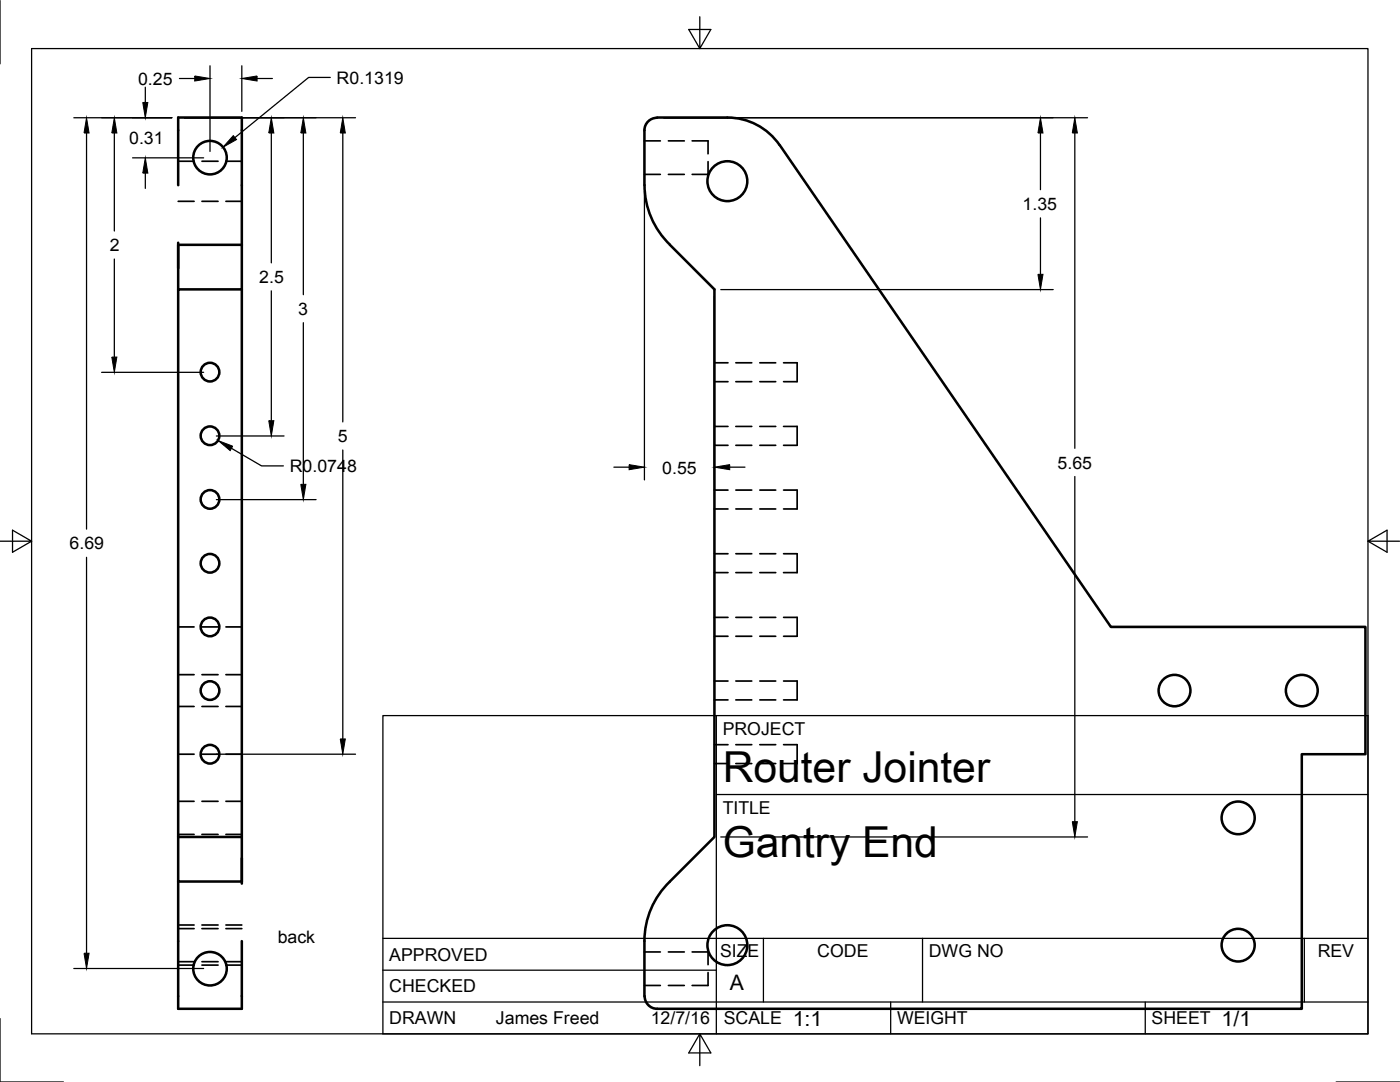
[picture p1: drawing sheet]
<svg xmlns="http://www.w3.org/2000/svg" width="279mm" height="216mm" viewBox="0 0 279 216" stroke-linecap="round" stroke-linejoin="round" font-family="sans-serif">
<g fill="none" stroke="#000" stroke-width=".51">
<path d="M35.6 37v-13.5h12.7v25.4M128.6 36.9a16.7 16.7 0 0 0 5.1 12l8.9 8.8v109.3l-8.9 8.9M131.1 23.5h14.1a12.6 12.6 0 0 1 10.4 5.5M131.1 23.5a2.52 2.52 0 0 0-2.5 2.5v11M155.6 29l66.1 96.1h50.8v25.4h-12.7v50.8h-128.7a2.52 2.52 0 0 1-2.4-2.5M35.6 57.7v-8.8h12.7v8.8h-12.7v109.3h12.7M35.6 48.4v5.1M48.3 57.7v118.2h-12.7v-8.9M35.6 175.9v25.4h12.7v-13.5M48.3 171.2v5.1M133.7 175.9a16.4 16.4 0 0 0-5.1 11.9v11"/>
<circle cx="41.9" cy="31.5" r="3.3"/>
<circle cx="145.2" cy="36.2" r="4"/>
<circle cx="41.9" cy="74.3" r="1.86"/>
<circle cx="41.9" cy="99.7" r="1.86"/>
<circle cx="41.9" cy="87" r="1.86"/>
<circle cx="41.9" cy="112.4" r="1.86"/>
<circle cx="41.9" cy="137.8" r="1.86"/>
<circle cx="41.9" cy="125.1" r="1.86"/>
<circle cx="234.4" cy="137.8" r="3.2"/>
<circle cx="259.8" cy="137.8" r="3.2"/>
<circle cx="41.9" cy="150.5" r="1.86"/>
<circle cx="247.1" cy="163.2" r="3.3"/>
<circle cx="41.9" cy="193.3" r="3.3"/>
<circle cx="145.2" cy="188.6" r="4"/>
<circle cx="247.1" cy="188.6" r="3.3"/>
</g>
<g fill="none" stroke="#000" stroke-width=".34">
<path d="M35.6 32.2h3.1M40.3 32.2h3.2M45.1 32.2h3.2M128.6 28.1h3.2M128.6 34.8h3.2M133.4 28.1h3.2M133.4 34.8h3.2M138.1 28.1h3.2v2.6M141.3 32.3v2.5h-3.2M35.6 40.2h3.1M40.3 40.2h3.2M45.1 40.2h3.2"/>
<path d="M142.6 72.4h2.7M142.6 76.2h2.7M146.9 72.4h3.1M146.9 76.2h3.1M151.6 72.4h3.2M151.6 76.2h3.2M156.4 72.4h2.7v3.8h-2.7M142.6 85.1h2.7M142.6 88.9h2.7M142.6 97.8h2.7M146.9 85.1h3.1M146.9 88.9h3.1"/>
<path d="M146.9 97.8h3.1M151.6 85.1h3.2M151.6 88.9h3.2M151.6 97.8h3.2M156.4 85.1h2.7v3.8h-2.7M156.4 97.8h2.7v3.8h-2.7M142.6 110.5h2.7M142.6 114.3h2.7M142.6 101.6h2.7M146.9 110.5h3.1M146.9 114.3h3.1M146.9 101.6h3.1"/>
<path d="M151.6 110.5h3.2M151.6 114.3h3.2M151.6 101.6h3.2M156.4 110.5h2.7v3.8h-2.7M35.6 125.1h3.1M35.6 134.6h3.1M40.3 125.1h3.2M40.3 134.6h3.2M45.1 125.1h3.2M45.1 134.6h3.2M142.6 123.2h2.7M142.6 127h2.7"/>
<path d="M142.6 135.9h2.7M142.6 139.7h2.7M146.9 123.2h3.1M146.9 127h3.1M146.9 135.9h3.1M146.9 139.7h3.1M151.6 123.2h3.2M151.6 127h3.2M151.6 135.9h3.2M151.6 139.7h3.2M156.4 123.2h2.7v3.8h-2.7M156.4 135.9h2.7v3.8h-2.7"/>
<path d="M35.6 150.5h3.1M35.6 141h3.1M35.6 159.9h3.1M40.3 150.5h3.2M40.3 141h3.2M40.3 159.9h3.2M45.1 150.5h3.2M45.1 141h3.2M45.1 159.9h3.2M142.6 148.6h2.7M142.6 152.4h2.7M146.9 148.6h3.1"/>
<path d="M146.9 152.4h3.1M151.6 148.6h3.2M151.6 152.4h3.2M156.4 148.6h2.7v3.8h-2.7M35.6 166.5h3.1M40.3 166.5h3.2M45.1 166.5h3.2M35.6 185.3h3.1M35.6 191.9h3.1M35.6 192.6h3.1M35.6 184.6h3.1M40.3 185.3h3.2"/>
<path d="M40.3 191.9h3.2M40.3 192.6h3.2M40.3 184.6h3.2M45.1 185.3h3.2M45.1 191.9h3.2M45.1 192.6h3.2M45.1 184.6h3.2M128.6 189.9h3.2M128.6 196.6h3.2M133.4 189.9h3.2M133.4 196.6h3.2M138.1 189.9h3.2v2.6"/>
<path d="M141.3 194.1v2.5h-3.2"/>
</g>
<g fill="none" stroke="#000" stroke-width=".25">
<path d="M0 .1v12.6M6.3 9.7h266.7v196.6h-266.7zM29 17.4v3M35.8 15.7h3.1M41.9 13.1v17.1M48.3 13.1v9.1M51.3 15.7h3.1M65.9 15.5h-4.3l-14.7 12M139.7 3.3v6.4l2.2-3.8h-4.4l2.2 3.8M14.7 23.5h19.6M17.3 26.5v79.1M22.8 26.5v19.6"/>
<path d="M26.5 31.5h14.1M29 34.5v3.1M36.8 23.5h34.2M54.1 26.5v26M60.5 26.5v32.3M68.4 26.5v57.7M128.6 38.3v57.5M132.4 23.5h84.6M207.6 26.5v11.3M214.5 26.5v63M22.8 51.7v19.5M54.1 58v25.9"/>
<path d="M142.6 59.1v36.7M143.8 57.8h66.4M207.6 43.5v11.2M20.3 74.3h20.3M60.5 64.4v32.2M43.2 87h13.5M43.2 99.7h19.9M46.2 89.5l6 3.5h4.4M68.4 89.8v57.6M122.5 93.2h3.1M145.6 93.2h3.1M214.5 95.1v68.9"/>
<path d="M0 108h6.3l-3.8-2.2v4.4l3.8-2.2M17.3 111.2v79M273 108l3.8 2.2v-4.4l-3.8 2.2h6.3M43.2 150.5h27.8M76.4 142.8h196.6v63.5h-196.6zM143 158.5h130M143 142.8v63.5M143.8 167h73.2M14.7 193.3h25.9M76.4 199.9h196.6M76.4 193.6h66.6M76.4 187.2h196.6"/>
<path d="M152.4 187.2v12.7M177.8 199.9v6.4M184.1 187.2v12.7M228.6 199.9v6.4M260.3 187.2v12.7M0 203.2v12.7h12.7M139.7 206.3l-2.2 3.8h4.4l-2.2-3.8v6.3M266.7 215.9h12.6"/>
</g>
<g fill="#000" stroke="#000" stroke-width=".2">
<path d="M38.9 15.2l3 .5-3 .5zM48.3 15.7l3-.5v1zM17.3 23.5l.5 3h-1zM22.8 23.5l.5 3h-1zM28.5 20.4h1l-.5 3.1zM29 31.5l.5 3h-1zM46.6 27.1l.6 .8-2.7 1.5zM54.1 23.5l.6 3h-1.1zM60.5 23.5l.5 3h-1zM68.4 23.5l.5 3h-1zM207.6 23.5l.6 3h-1.1zM214.5 23.5l.5 3h-1z"/>
<path d="M207.1 54.7h1.1l-.6 3.1zM22.3 71.2h1l-.5 3.1zM43.6 87.9l2.8 1.1-.5 .9zM53.6 83.9h1.1l-.6 3.1zM60 96.6h1l-.5 3.1zM125.6 92.7l3 .5-3 .5zM142.6 93.2l3-.5v1zM67.9 147.4h1l-.5 3.1zM214 164h1l-.5 3zM16.8 190.2h1l-.5 3.1z"/>
</g>
<g font-size="8.5">
<text x="144.2" y="156">Router Jointer</text>
<text x="144.2" y="171">Gantry End</text>
</g>
<g font-size="4.3">
<text x="145.7" y="197.5">A</text>
<text x="158.2" y="204.6">1:1</text>
<text x="243.8" y="204.6">1/1</text>
</g>
<g font-size="3.5">
<text x="144.2" y="146.6">PROJECT</text>
<text x="144.2" y="162.3">TITLE</text>
<text x="77.7" y="191.7">APPROVED</text>
<text x="143.7" y="191.1">SIZE</text>
<text x="163.1" y="191.1">CODE</text>
<text x="185.4" y="191.1">DWG NO</text>
<text x="263" y="191.1">REV</text>
<text x="77.7" y="198">CHECKED</text>
<text x="77.7" y="204.4">DRAWN</text>
<text x="99" y="204.4">James Freed</text>
<text x="129.9" y="204.4">12/7/16</text>
<text x="144.4" y="204.4">SCALE</text>
<text x="179" y="204.4">WEIGHT</text>
<text x="229.8" y="204.4">SHEET</text>
</g>
<g font-size="3.4">
<text x="27.6" y="16.9">0.25</text>
<text x="67.2" y="16.7">R0.1319</text>
<text x="25.8" y="28.7">0.31</text>
<text x="204.1" y="41.9">1.35</text>
<text x="21.9" y="50.2">2</text>
<text x="51.7" y="56.5">2.5</text>
<text x="59.5" y="62.9">3</text>
<text x="67.4" y="88.3">5</text>
<text x="57.8" y="94.2">R0.0748</text>
<text x="132.2" y="94.5">0.55</text>
<text x="211.1" y="93.5">5.65</text>
<text x="13.9" y="109.6">6.69</text>
<text x="55.4" y="188.3">back</text>
</g>
</svg>
